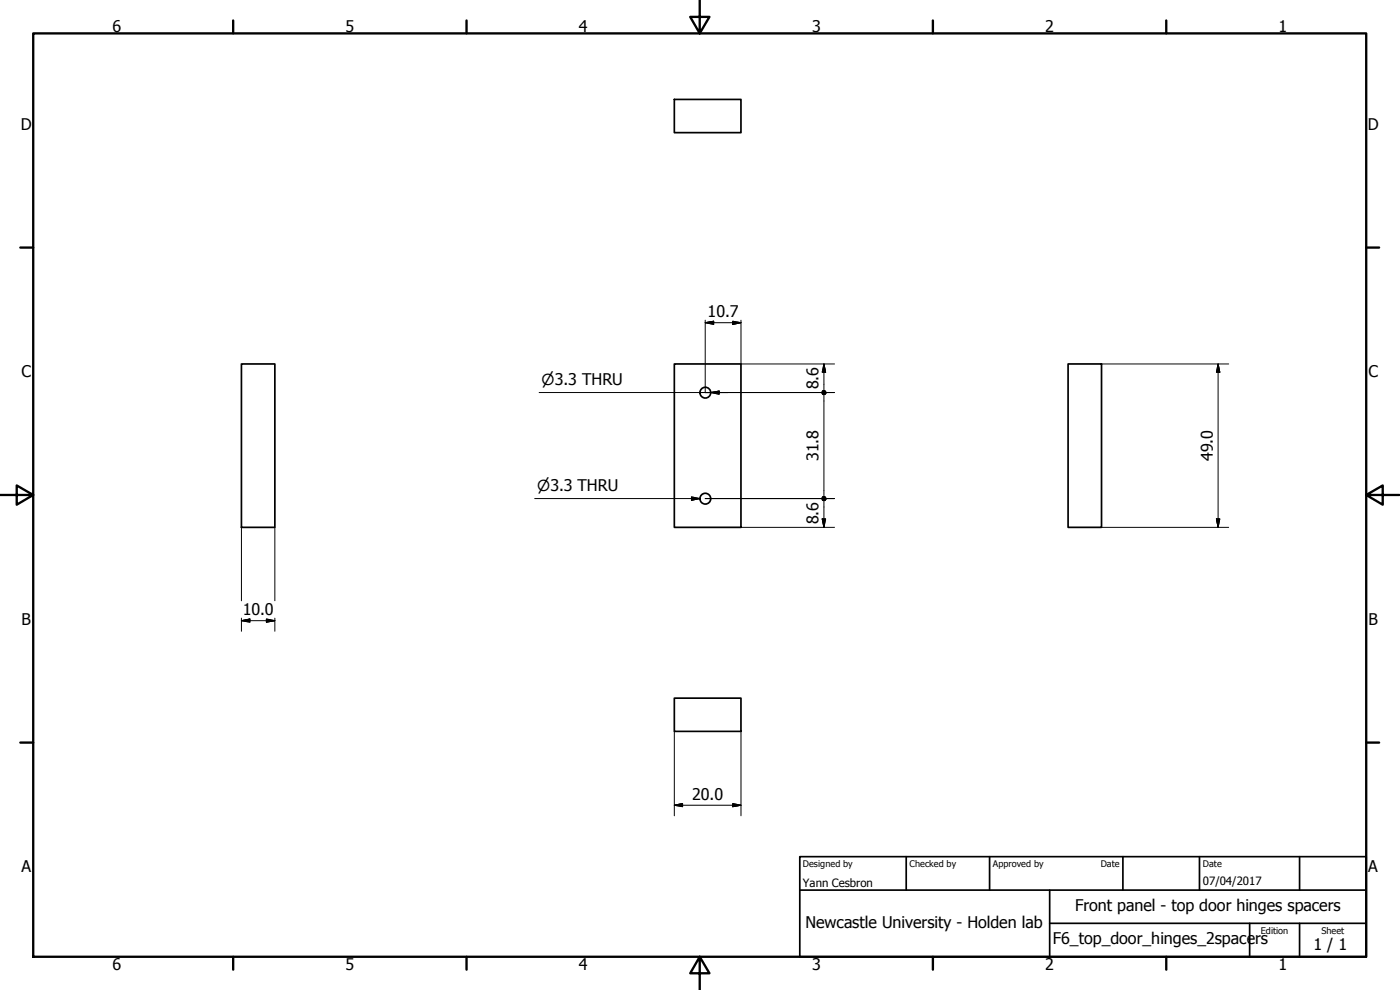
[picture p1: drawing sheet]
<svg xmlns="http://www.w3.org/2000/svg" width="420mm" height="297mm" viewBox="0 0 420 297" stroke-linecap="round" stroke-linejoin="round" font-family="sans-serif">
<!-- layer: Visible (ISO) -->
<g fill="none" stroke="#000" stroke-width=".51">
<path d="M202.4 29.8h20v10h-20zM72.5 109.2h10v49h-10zM202.4 109.2h20v49h-20zM320.5 109.2h10.1v49h-10.1zM202.4 209.5h20v9.9h-20z"/>
<circle cx="211.7" cy="117.8" r="1.62"/>
<circle cx="211.7" cy="149.6" r="1.62"/>
</g>
<!-- layer: Border (ISO) -->
<g fill="none" stroke="#000" stroke-width=".7">
<path d="M10 10h400v277.1h-400zM70 6.1v3.9M140 6.1v3.9M210 0v10l-2.9-4.9h5.8l-2.9 4.9M280 6.1v3.9M350 6.1v3.9M6.1 74.3h3.9M410 74.3h3.9M0 148.5h10l-5-2.8v5.7l5-2.9M410 148.5l5 2.9v-5.7l-5 2.8h10M6.1 222.8h3.9M410 222.8h3.9"/>
<path d="M70 287.1v3.8M140 287.1v3.8M210 287.1l2.9 4.9h-5.8l2.9-4.9v9.9M280 287.1v3.8M350 287.1v3.8"/>
</g>
<!-- layer: Title (ISO) -->
<path d="M240 257h170v30.1h-170zM272 257v10.1M297 257v10.1M337 257v10.1M360 257v10.1M390 257v10.1M240 267.1h170M315 277h95M315 267.1v20M375 277v10.1M390 277v10.1" fill="none" stroke="#000" stroke-width=".51"/>
<!-- layer: Dimension (ISO) -->
<g fill="none" stroke="#000" stroke-width=".3">
<path d="M211.6 96.8l2.6-.4v.9zM211.6 96.8h10.8M211.6 96.1v21.7h1.8M219.9 96.4l2.5 .4-2.5 .5zM222.4 96.1v13.1h28M215.7 117.8h34.7M247.3 109.2l.5 2.5h-1zM247.3 109.2v8M247.3 118.4v30.6M330.6 109.2h38.1M365.6 109.2l.5 2.5h-1zM365.6 109.2v49"/>
<path d="M72.5 158.2v22.1M82.5 158.2v22.1M211.6 149.6h38.8M222.4 158.2h28M246.8 155.7h1l-.5 2.5zM247.3 150.2v8M330.6 158.2h38.1M365.1 155.7h1l-.5 2.5zM72.5 186.2l2.5-.5v1zM72.5 186.2h10M72.5 185.5v3.9M79.9 185.7l2.6 .5-2.6 .5z"/>
<path d="M82.5 185.5v3.9M202.4 219.4v25.4M222.4 219.4v25.4M202.4 241.6l2.5-.5v.9zM202.4 241.6h20M219.9 241.1l2.5 .5-2.5 .4z"/>
</g>
<g fill="#000" stroke="#000" stroke-width=".3">
<path d="M211.6 96.8l2.6-.4zM211.6 96.8l2.6-.4v.9zM219.9 97.3l2.5-.5zM219.9 96.4l2.5 .4-2.5 .5zM247.3 109.2l.5 2.5zM247.3 109.2l.5 2.5h-1zM247.3 117.2l.4 .1 .2 .5zM246.8 117.3l.5-.1 .6 .6zM246.8 117.3l1.1 .5h-1.3zM246.6 117.8h1.3l-1.1 .4zM246.8 118.2l1.1-.4-.6 .6zM247.9 117.8l-.2 .4-.4 .2z"/>
<path d="M247.9 117.8l-.2 .4zM365.6 109.2l.5 2.5zM365.6 109.2l.5 2.5h-1zM246.8 155.7l.5 2.5zM246.8 155.7h1l-.5 2.5zM247.3 149l.4 .1 .2 .5zM246.8 149.1l.5-.1 .6 .6zM246.8 149.1l1.1 .5h-1.3zM246.6 149.6h1.3l-1.1 .4zM246.8 150l1.1-.4-.6 .6zM247.3 150.2l.6-.6-.2 .4zM247.9 149.6l-.2 .4z"/>
<path d="M365.1 155.7l.5 2.5zM365.1 155.7h1l-.5 2.5zM72.5 186.2l2.5-.5zM72.5 186.2l2.5-.5v1zM79.9 186.7l2.6-.5zM79.9 185.7l2.6 .5-2.6 .5zM202.4 241.6l2.5-.5zM202.4 241.6l2.5-.5v.9zM219.9 242l2.5-.4zM219.9 241.1l2.5 .5-2.5 .4z"/>
</g>
<!-- layer: Symbol (ISO) -->
<path d="M161.8 117.8h51.5M210 117.8h8.3M213.3 117.8l2.5-.5v1zM160.5 149.6h49.5M207.5 149.1l2.5 .5-2.5 .5z" fill="none" stroke="#000" stroke-width=".3"/>
<path d="M213.3 117.8l2.5-.5zM213.3 117.8l2.5-.5v1zM207.5 150.1l2.5-.5zM207.5 149.1l2.5 .5-2.5 .5z" fill="#000" stroke="#000" stroke-width=".3"/>
<g font-size="4.8">
<text x="33.7" y="9.6">6</text>
<text x="103.7" y="9.6">5</text>
<text x="173.7" y="9.6">4</text>
<text x="243.7" y="9.6">3</text>
<text x="313.7" y="9.6">2</text>
<text x="383.7" y="9.6">1</text>
<text x="6.2" y="38.9">D</text>
<text x="410.5" y="38.9">D</text>
<text x="212.3" y="95.2">10.7</text>
<text x="6.4" y="113.1">C</text>
<text x="410.7" y="113.1">C</text>
<text x="245.7" y="116.8" transform="rotate(-90 245.7 116.8)">8.6</text>
<text x="245.7" y="138.4" transform="rotate(-90 245.7 138.4)">31.8</text>
<text x="364" y="138.4" transform="rotate(-90 364 138.4)">49.0</text>
<text x="245.7" y="157.3" transform="rotate(-90 245.7 157.3)">8.6</text>
<text x="72.8" y="184.6">10.0</text>
<text x="6.4" y="187.4">B</text>
<text x="410.7" y="187.4">B</text>
<text x="207.7" y="240">20.0</text>
<text x="6.4" y="261.7">A</text>
<text x="410.7" y="261.7">A</text>
<text x="322.6" y="273.4">Front panel - top door hinges spacers</text>
<text x="241.7" y="278.4">Newcastle University - Holden lab</text>
<text x="316" y="283.4">F6_top_door_hinges_2spacers</text>
<text x="394.2" y="285">1 / 1</text>
<text x="33.7" y="290.9">6</text>
<text x="103.7" y="290.9">5</text>
<text x="173.7" y="290.9">4</text>
<text x="243.7" y="290.9">3</text>
<text x="313.7" y="290.9">2</text>
<text x="383.7" y="290.9">1</text>
</g>
<g font-size="4.6">
<text x="162.6" y="115.4">⌀3.3 THRU</text>
<text x="161.2" y="147.2">⌀3.3 THRU</text>
</g>
<g font-size="3.4">
<text x="241" y="266">Yann Cesbron</text>
<text x="361" y="265.5">07/04/2017</text>
</g>
<g font-size="2.7">
<text x="241" y="260.1">Designed by</text>
<text x="273" y="260.1">Checked by</text>
<text x="298" y="260.1">Approved by</text>
<text x="330.3" y="260">Date</text>
<text x="361" y="260">Date</text>
<text x="378.4" y="280.1">Edition</text>
<text x="396.6" y="280.1">Sheet</text>
</g>
</svg>
